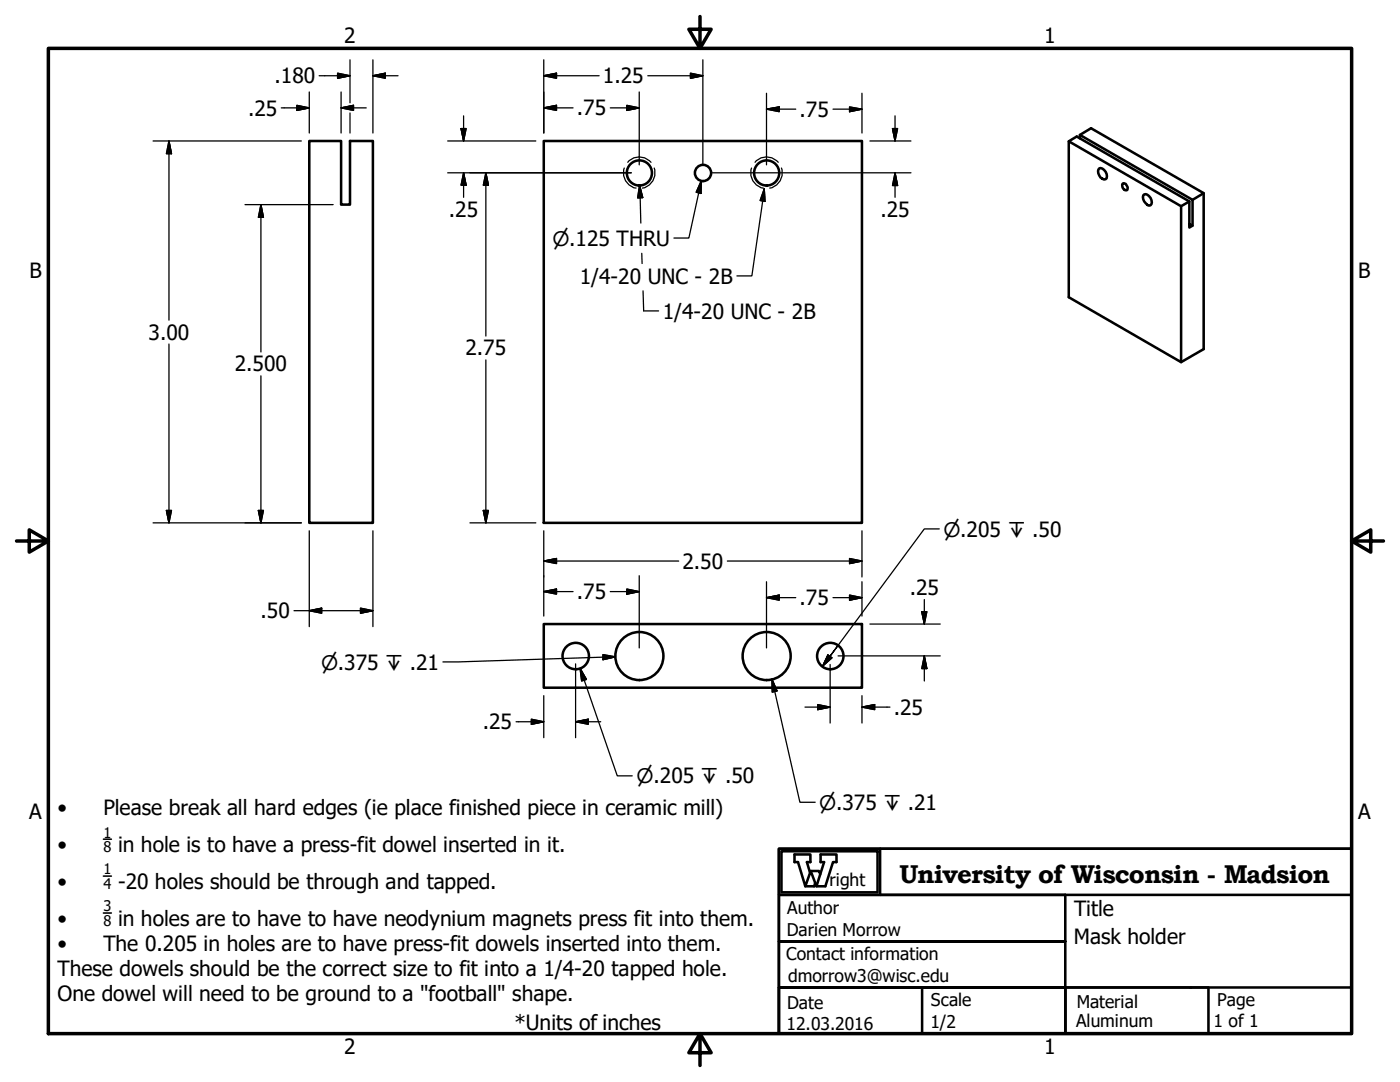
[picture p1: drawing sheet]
<svg xmlns="http://www.w3.org/2000/svg" width="279mm" height="216mm" viewBox="0 0 279 216" stroke-linecap="round" stroke-linejoin="round" font-family="sans-serif">
<!-- layer: Visible (ANSI) -->
<g fill="none" stroke="#000" stroke-width=".51">
<path d="M61.7 28.1h6.4v12.7h1.7v-12.7h4.6v76.2h-12.7zM108.5 28.1h63.5v76.2h-63.5zM213.3 28.2l22.4 12.9 1.7-.9M215.5 27.6v-.7l22.5 13v5.1M215.5 26.9l2.2-1.3 22.5 12.9-2.2 1.4M219.4 33.6a1.43 1.43 0 0 1 1.3 2.2 1.43 1.43 0 0 1-1.3-2.2zM224 36.8l.2-.2a1.03 1.03 0 0 1 .8 1.3 .87 .87 0 0 1-1-1.1zM228.2 39l.1-.2a1.43 1.43 0 0 1 1.3 2.2 1.11 1.11 0 0 1-1.3-.8l-.2-.8zM240.2 38.5v31.2l-4.5 2.6M235.7 41.1v31.2l-22.4-13v-31.1l1.6-1 22.5 13v5.2l.6-.4-.6-.3M108.5 124.5h63.5v12.7h-63.5z"/>
<circle cx="127.6" cy="34.5" r="2.51"/>
<circle cx="140.3" cy="34.5" r="1.62"/>
<circle cx="153" cy="34.5" r="2.51"/>
<circle cx="114.9" cy="130.9" r="2.64"/>
<circle cx="127.6" cy="130.9" r="4.8"/>
<circle cx="153" cy="130.9" r="4.8"/>
<circle cx="165.7" cy="130.9" r="2.64"/>
</g>
<!-- layer: Hidden Narrow (ANSI) -->
<path d="M124.6 33.5a3.1 3.1 0 0 0 2.3 4M125.3 32.4a3 3 0 0 1 4.6 0M130.6 33.5a3.1 3.1 0 0 1-2.4 4M150 33.5a3.1 3.1 0 0 0 2.3 4M150.7 32.4a3 3 0 0 1 4.6 0M156 33.5a3.1 3.1 0 0 1-2.4 4" fill="none" stroke="#000" stroke-width=".25"/>
<!-- layer: Border (ANSI) -->
<path d="M9.7 9.7h260v196.5h-260zM139.7 3.3v6.4l-2.2-3.9h4.4l-2.2 3.9M3.3 107.9h6.4l-3.9-2.2v4.5l3.9-2.3M269.7 107.9l3.9 2.3v-4.5l-3.9 2.2h6.4M139.7 206.2l2.2 3.9h-4.4l2.2-3.9v6.4" fill="none" stroke="#000" stroke-width=".7"/>
<!-- layer: Title (ANSI) -->
<path d="M155.4 178.6v9.2h57.2v18.4h-57.2v-9.2h57.2h-57.2v-9.2h57.2v-9.2zM155.4 169.4h114.3v9.2h-114.3zM155.4 169.4h114.3v36.8h-114.3zM156 169.9h19.1v8.2h-19.1zM161.7 174.2l-.7-2.2h.7v-1.5h-3.1v1.5h.7l1.4 4.8 1.1-3 1.1 3h1.8l1.5-4.8h.7v-1.5h-3.1v1.5h.7l-1.6 4.8M161.8 173.8h1.6l.3 .6M162.7 176.1l-.2 .7h-1.8M175.6 169.4v9.2M155.4 197h28.6v9.2h-28.6zM212.6 197h28.6v9.2h-28.6zM212.6 197h57.1v9.2h-57.1z" fill="none" stroke="#000" stroke-width=".51"/>
<!-- layer: Symbol (ANSI) -->
<path d="M20.6 167.4h1.6M20.6 174.8h1.6M20.6 182.2h1.6" fill="none" stroke="#000" stroke-width=".32"/>
<!-- layer: Dimension (ANSI) -->
<g fill="none" stroke="#000" stroke-width=".25">
<path d="M61.7 18.4v8.1M63.7 15.1h6.1M67.4 14.6l2.4 .5-2.4 .5zM68.1 18.4v8.1M69.8 11.9v8.6M74.4 15.1l2.5-.5v1zM74.4 15.1h5M74.4 11.9v14.6M108.5 15.1l2.6-.5v1zM108.5 15.1h11.1M108.5 11.9v14.6M127.6 18.4v14.5"/>
<path d="M129.3 15.1h11M137.8 14.6l2.5 .5-2.5 .5zM140.3 11.9v21M153 18.6v14.3M172 18.6v7.9M30.5 28.1h29.6M33.7 28.1l.5 2.6h-1zM33.7 28.1v35.8M56.1 21.5h5.6M59.2 21l2.5 .5-2.5 .5zM68.1 21.5l2.4-.5v1zM68.1 21.5h5"/>
<path d="M69.8 22.5v4M89.3 28.1h17.6M89.3 34.5h36.7M92 25.7h1l-.5 2.4zM92.5 34.5l.5 2.5h-1zM92.5 23.1v5M92.5 34.5v4.9M97 34.5l.5 2.5h-1zM97 34.5v32.6M108.5 21.5l2.6-.5v1zM108.5 21.5h5.9M121.8 21.5h5.8"/>
<path d="M125.1 21l2.5 .5-2.5 .5zM141.9 34.5h39.9M153 21.8l2.5-.5v1zM153 21.8h5.8M166.2 21.8h5.8M169.5 21.3l2.5 .5-2.5 .5zM173.6 28.1h8.2M178.1 25.7h1l-.5 2.4zM178.6 34.5l.5 2.5h-1zM178.6 23.1v5M178.6 34.5v4.9M48.9 40.8h17.6"/>
<path d="M52.1 40.8l.5 2.6h-1zM52.1 40.8v29.4M33.7 68.6v35.7M52.1 75v29.3M97 71.8v32.5M30.5 104.3h29.6M33.2 101.9h1l-.5 2.4zM51.6 101.9h1l-.5 2.4zM61.7 105.9v19.1M74.4 105.9v19.1M93.8 104.3h13.1M96.5 101.9h1l-.5 2.4z"/>
<path d="M108.5 112l2.6-.6v1.1zM108.5 118l2.6-.5v1.1zM108.5 112h26.9M108.5 105.9v17M108.5 118h5.9M121.8 118h5.8M125.1 117.5l2.5 .5-2.5 .6zM127.6 114.9v14.4M145.2 112h26.8M153 119.3l2.5-.6v1.1zM153 116.1v13.2M153 119.3h5.8"/>
<path d="M166.2 119.3h5.8M169.5 111.4l2.5 .6-2.5 .5zM169.5 118.7l2.5 .6-2.5 .5zM172 105.9v9.2M172 116.1v6.8M184.5 119.6v4.9M58.7 121.9h15.7M61.7 121.9l2.5-.6v1.1zM71.9 121.3l2.5 .6-2.5 .5zM108.5 138.8v8.4M114.9 132.5v1.2M114.9 133.9v13.3"/>
<path d="M165.7 132.6v11.7M167.3 130.9h20.3M172 138.8v5.5M173.6 124.5h14M184 122h1l-.5 2.5zM184.5 130.9l.5 2.5h-1zM184.5 130.9v5M103 144h5.5M106 143.5l2.5 .5-2.5 .5zM114.9 144l2.5-.5v1zM114.9 144h5M160.7 141.1h5"/>
<path d="M163.2 140.6l2.5 .5-2.5 .5zM172 141.1l2.6-.5v1zM172 141.1h5.6"/>
</g>
<g fill="#000" stroke="#000" stroke-width=".25">
<path d="M67.4 15.6l2.4-.5zM67.4 14.6l2.4 .5-2.4 .5zM74.4 15.1l2.5-.5zM74.4 15.1l2.5-.5v1zM108.5 15.1l2.6-.5zM108.5 15.1l2.6-.5v1zM137.8 15.6l2.5-.5zM137.8 14.6l2.5 .5-2.5 .5zM33.7 28.1l.5 2.6zM33.7 28.1l.5 2.6h-1zM59.2 22l2.5-.5zM59.2 21l2.5 .5-2.5 .5z"/>
<path d="M68.1 21.5l2.4-.5zM68.1 21.5l2.4-.5v1zM92 25.7l.5 2.4zM92 25.7h1l-.5 2.4zM92.5 34.5l.5 2.5zM92.5 34.5l.5 2.5h-1zM97 34.5l.5 2.5zM97 34.5l.5 2.5h-1zM108.5 21.5l2.6-.5zM108.5 21.5l2.6-.5v1zM125.1 22l2.5-.5zM125.1 21l2.5 .5-2.5 .5z"/>
<path d="M153 21.8l2.5-.5zM153 21.8l2.5-.5v1zM169.5 22.3l2.5-.5zM169.5 21.3l2.5 .5-2.5 .5zM178.1 25.7l.5 2.4zM178.1 25.7h1l-.5 2.4zM178.6 34.5l.5 2.5zM178.6 34.5l.5 2.5h-1zM52.1 40.8l.5 2.6zM52.1 40.8l.5 2.6h-1zM33.2 101.9l.5 2.4zM33.2 101.9h1l-.5 2.4z"/>
<path d="M51.6 101.9l.5 2.4zM51.6 101.9h1l-.5 2.4zM96.5 101.9l.5 2.4zM96.5 101.9h1l-.5 2.4zM108.5 112l2.6-.6zM108.5 112l2.6-.6v1.1zM108.5 118l2.6-.5zM108.5 118l2.6-.5v1.1zM125.1 118.6l2.5-.6zM125.1 117.5l2.5 .5-2.5 .6zM153 119.3l2.5-.6zM153 119.3l2.5-.6v1.1z"/>
<path d="M169.5 112.5l2.5-.5zM169.5 111.4l2.5 .6-2.5 .5zM169.5 119.8l2.5-.5zM169.5 118.7l2.5 .6-2.5 .5zM61.7 121.9l2.5-.6zM61.7 121.9l2.5-.6v1.1zM71.9 122.4l2.5-.5zM71.9 121.3l2.5 .6-2.5 .5zM184 122l.5 2.5zM184 122h1l-.5 2.5zM184.5 130.9l.5 2.5zM184.5 130.9l.5 2.5h-1z"/>
<path d="M106 144.5l2.5-.5zM106 143.5l2.5 .5-2.5 .5zM114.9 144l2.5-.5zM114.9 144l2.5-.5v1zM163.2 141.6l2.5-.5zM163.2 140.6l2.5 .5-2.5 .5zM172 141.1l2.6-.5zM172 141.1l2.6-.5v1z"/>
</g>
<!-- layer: Symbol (ANSI) -->
<g fill="none" stroke="#000" stroke-width=".25">
<path d="M127.6 37l.7 2.4-1 .1zM127.6 37l.3 7.5M140 36.1l-.1 2.5-1-.2zM140 36.1l-2.5 11.4h-3M152.5 37.7l.2 2.5-1-.2zM152.5 37.7l-2.4 17.4h-3M128.1 50.5v2.1M128.3 58l.2 4h2.9M187.5 105.5h-3l-18.9 25.5 1.7-2.2M115.8 133.3l1.2 2.3-.9 .3zM115.8 133.3l7.4 21.5h3M120.3 130.6l2.5 .5-2.5 .5z"/>
<path d="M122.8 131.1l-34.4 1M154.1 135.5l1 2.4-1 .2zM154.1 135.5l5.5 24.6h3.1M165.2 130.7l.9 .6-2 1.7zM165.6 131l-1.5 2"/>
</g>
<g fill="#000" stroke="#000" stroke-width=".25">
<path d="M127.6 37l.7 2.4zM127.6 37l.7 2.4-1 .1zM140 36.1l-.1 2.5zM140 36.1l-.1 2.5-1-.2zM152.5 37.7l.2 2.5zM152.5 37.7l.2 2.5-1-.2zM115.8 133.3l1.2 2.3zM115.8 133.3l1.2 2.3-.9 .3zM120.3 131.6l2.5-.5zM120.3 130.6l2.5 .5-2.5 .5zM154.1 135.5l1 2.4zM154.1 135.5l1 2.4-1 .2z"/>
<path d="M165.2 130.7l-1.1 2.3zM165.2 130.7l.9 .6-2 1.7z"/>
</g>
<text font-size="5.1" x="179.5" y="176.1">University of Wisconsin - Madsion</text>
<g font-size="4.2">
<text x="68.7" y="8.6">2</text>
<text x="208.4" y="8.6">1</text>
<text x="54.8" y="16.6">.180</text>
<text x="120.3" y="16.6">1.25</text>
<text x="49.5" y="23.1">.25</text>
<text x="115.1" y="23">.75</text>
<text x="159.6" y="23.3">.75</text>
<text x="89.6" y="43.3">.25</text>
<text x="175.7" y="43.3">.25</text>
<text x="5.9" y="55.5">B</text>
<text x="115.7" y="56.6">1/4-20 UNC - 2B</text>
<text x="271.1" y="55.5">B</text>
<text x="132.3" y="63.6">1/4-20 UNC - 2B</text>
<text x="29.7" y="67.8">3.00</text>
<text x="92.9" y="70.9">2.75</text>
<text x="46.9" y="74.1">2.500</text>
<text x="136.2" y="113.5">2.50</text>
<text x="115.1" y="119.6">.75</text>
<text x="181.5" y="118.8">.25</text>
<text x="52" y="123.4">.50</text>
<text x="159.6" y="120.7">.75</text>
<text x="178.4" y="142.6">.25</text>
<text x="96.3" y="145.5">.25</text>
<text x="5.8" y="163.4">A</text>
<text x="11.5" y="162.7">•</text>
<text x="20.6" y="162.7">Please break all hard edges (ie place finished piece in ceramic mill)</text>
<text x="271" y="163.4">A</text>
<text x="11.5" y="170">•</text>
<text x="23.6" y="170">in hole is to have a press-fit dowel inserted in it.</text>
<text x="11.5" y="177.3">•</text>
<text x="23.6" y="177.3">-20 holes should be through and tapped.</text>
<text x="11.5" y="184.7">•</text>
<text x="23.6" y="184.7">in holes are to have to have neodynium magnets press fit into them.</text>
<text x="214.4" y="182.8">Title</text>
<text x="11.5" y="189.7">•</text>
<text x="20.6" y="189.7">The 0.205 in holes are to have press-fit dowels inserted into them.</text>
<text x="214.3" y="188.3">Mask holder</text>
<text x="11.5" y="194.8">These dowels should be the correct size to fit into a 1/4-20 tapped hole.</text>
<text x="11.5" y="199.8">One dowel will need to be ground to a &quot;football&quot; shape.</text>
<text x="102.7" y="205.5">*Units of inches</text>
<text x="68.7" y="210.3">2</text>
<text x="208.4" y="210.3">1</text>
</g>
<g font-size="4">
<text x="110.2" y="49">⌀.125 THRU</text>
<text x="188.3" y="107.1">⌀.205 ↧ .50</text>
<text x="64.1" y="133.6">⌀.375 ↧ .21</text>
<text x="127" y="156.3">⌀.205 ↧ .50</text>
<text x="163.4" y="161.6">⌀.375 ↧ .21</text>
</g>
<g font-size="3.5">
<text x="165.5" y="176.8">right</text>
<text x="157.1" y="182.3">Author</text>
<text x="156.9" y="191.6">Contact information</text>
<text x="157" y="186.7">Darien Morrow</text>
<text x="157.3" y="195.9">dmorrow3@wisc.edu</text>
<text x="157.1" y="201.3">Date</text>
<text x="185.8" y="200.8">Scale</text>
<text x="214.9" y="201">Material</text>
<text x="242.9" y="200.8">Page</text>
<text x="157" y="205.5">12.03.2016</text>
<text x="185.7" y="205.2">1/2</text>
<text x="214.8" y="204.9">Aluminum</text>
<text x="242.2" y="205">1 of 1</text>
</g>
<g font-size="2.9">
<text x="20.6" y="167.1">1</text>
<text x="20.6" y="170">8</text>
<text x="20.6" y="174.4">1</text>
<text x="20.6" y="177.3">4</text>
<text x="20.6" y="181.7">3</text>
<text x="20.6" y="184.7">8</text>
</g>
</svg>
